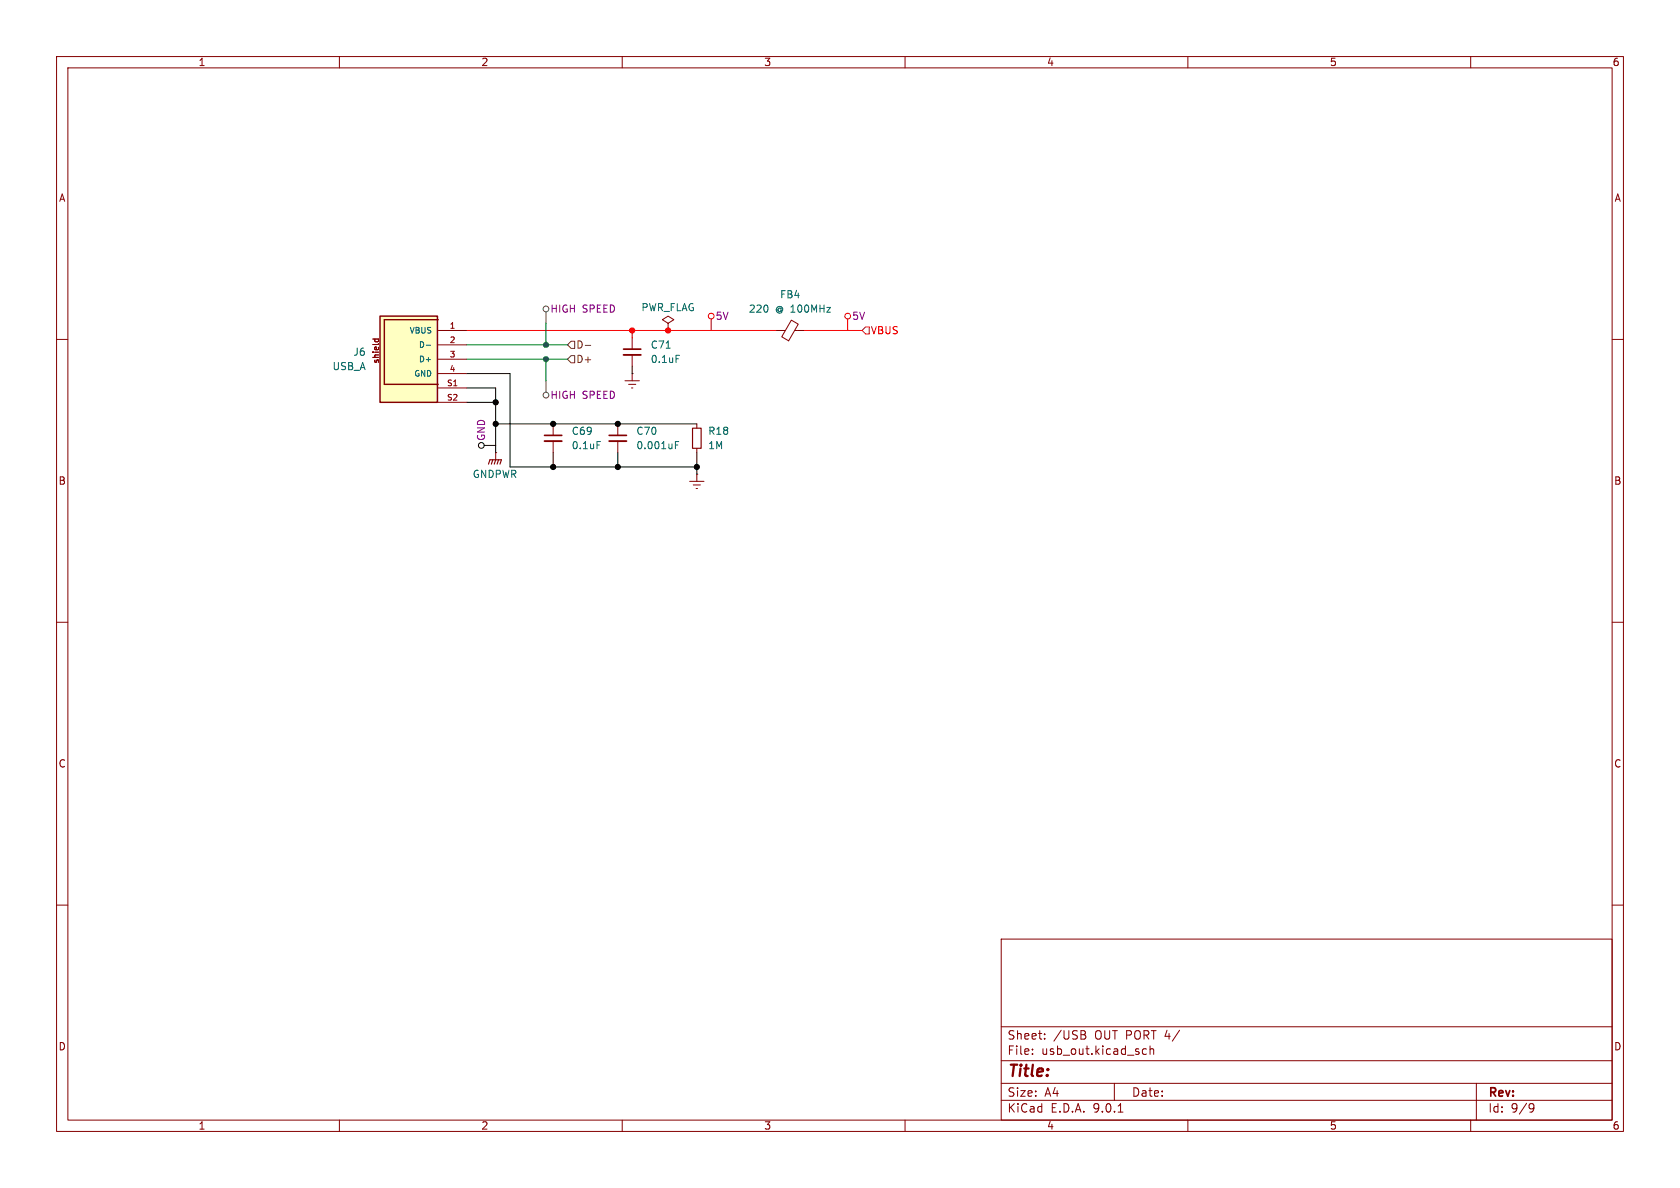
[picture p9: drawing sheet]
<svg xmlns="http://www.w3.org/2000/svg" width="297mm" height="210mm" viewBox="0 0 297 210" stroke-linecap="round" stroke-linejoin="round" font-family="sans-serif">
<g fill="none" stroke="#840000" stroke-width=".18">
<path d="M10 10h277v190h-277zM12 12h273v186h-273zM60 10v2M110 10v2M160 10v2M210 10v2M260 10v2M10 60h2M285 60h2M10 110h2M285 110h2M10 160h2"/>
<path d="M177 166h108v32h-108zM285 160h2M60 198v2M110 198v2M160 198v2M177 194.5h108M177 191.5h108M177 187.5h108M177 181.5h108M182.5 186.3v.1M182.5 185.5v.1M184.7 183.6v.1"/>
<path d="M184.7 182.8v.1M191.6 182.9a.4 .4 0 0 1 .4 .4 .4 .4 0 0 1-.3 .4M191.7 182.3l.2 .2-.2 .3M197 191.5v3M197.7 196.6h.8M202 186.1l.2 .3 .5-.1M202.7 185.5l-.5-.1-.2 .3M203.3 185.5l.2-.1 .4 .1 .1 .9M203.3 184.9v1.5M210 198v2M260 198v2M261 191.5v6.5"/>
<path d="M270.6 195.1l.5 .1a.99 .99 0 0 1-.4 1.4h-.2M271.2 195.7l-.3 .3h-.3"/>
</g>
<path d="M67.2 55.9h10.1v15.2h-10.1z" fill="#ffffc2"/>
<path d="M67.2 55.9h10.1v15.2h-10.1zM77.5 56.5h-9.6v11.4h9.6" fill="none" stroke="#840000" stroke-width=".25"/>
<g fill="none" stroke="#840000" stroke-width=".18">
<path d="M65.9 59.9h1M66.3 59.9v.4M66.9 59.9v.4M77.5 58.4h5M111.8 59.7v2M118.1 57.2l1-.7-1-.6-1 .6 1 .7v1.2M118.1 58.4h.1M137.2 58.4h1.6M139.9 56.6l1.2 .7-1.7 2.9-1.2-.7zM140.5 58.4h1.7M77.5 61h5M77.5 63.5h5"/>
<path d="M77.5 66h5M77.5 68.6h5M77.5 71.1h5M97.8 74.9v2.1M97.8 78v2M109.2 74.9v2.1M109.2 78v2M110.5 67.3h2.5M111.1 67.9h1.3M111.6 68.6h.3M111.8 66h.1M111.8 62.7v2.1"/>
<path d="M111.8 66v1.3M123.2 74.9v.8M123.2 79.2v.8M87.6 80h.1M87.6 80v1.3M121.9 85.1h2.6M122.6 85.7h1.2M123.1 86.4h.2M123.2 83.8h.1M123.2 83.8v1.3"/>
</g>
<path d="M75.3 61h.8M105.6 78.1h.6M117.8 61.5h.7M119.4 78.1h.6M119.4 78.7h.4M119.5 62.8h.6" fill="none" stroke="#006464" stroke-width=".18"/>
<path d="M96.3 77h3M107.7 77h3M110.2 61.7h3.1" fill="none" stroke="#840000" stroke-width=".3"/>
<path d="M96.3 78h3M107.7 78h3M110.2 62.7h3.1" fill="none" stroke="#840000" stroke-width=".33"/>
<path d="M122.4 75.7h1.6v3.5h-1.6zM86.4 82l.2-.7h2l-.2 .7M87.1 81.3l-.2 .7M87.6 81.3l-.2 .7M88.1 81.3l-.2 .7" fill="none" stroke="#840000" stroke-width=".2"/>
<g fill="none" stroke="#484848" stroke-width=".18">
<path d="M96.5 55.1v2.1M96.5 67.3v2"/>
<circle cx="96.5" cy="54.6" r=".51"/>
<circle cx="96.5" cy="69.9" r=".51"/>
</g>
<g fill="none" stroke="#000" stroke-width=".18">
<path d="M82.5 66h7.7v16.6h33M82.5 68.6h5.1v11.4M82.5 71.1h5.1M85.6 78.7h2M87.6 74.9h35.6M111.8 64.8v1.2M97.8 80v2.6M109.2 80v2.6M123.2 80v3.8"/>
<circle cx="85.1" cy="78.7" r=".51"/>
</g>
<g fill="none" stroke="#f00" stroke-width=".18">
<path d="M82.5 58.4h54.7M111.8 58.4v1.3M125.7 56.4v2M142.2 58.4h10.2M149.9 56.4v2M153 57.8h.7v1.3h-.7l-.6-.7z"/>
<circle cx="125.7" cy="55.9" r=".51"/>
<circle cx="149.9" cy="55.9" r=".51"/>
</g>
<path d="M101 62.9h.6v1.2h-.6l-.7-.6zM101 60.3h.6v1.3h-.6l-.7-.6zM103.5 61.1h.9" fill="none" stroke="#725600" stroke-width=".18"/>
<path d="M96.5 57.2v3.8M82.5 61h17.8M82.5 63.5h17.8M96.5 63.5v3.8" fill="none" stroke="#009600" stroke-width=".18"/>
<g fill="#000" stroke="#000" stroke-width=".18">
<circle cx="87.6" cy="74.9" r=".46"/>
<circle cx="87.6" cy="71.1" r=".46"/>
<circle cx="97.8" cy="74.9" r=".46"/>
<circle cx="109.2" cy="74.9" r=".46"/>
<circle cx="97.8" cy="82.6" r=".46"/>
<circle cx="109.2" cy="82.6" r=".46"/>
<circle cx="123.2" cy="82.6" r=".46"/>
</g>
<g fill="#009600" stroke="#009600" stroke-width=".18">
<circle cx="96.5" cy="61" r=".46"/>
<circle cx="96.5" cy="63.5" r=".46"/>
</g>
<g fill="#f00" stroke="#f00" stroke-width=".18">
<circle cx="111.8" cy="58.4" r=".46"/>
<circle cx="118.1" cy="58.4" r=".46"/>
</g>
<text font-size="2.8" fill="#840000" x="178" y="190.9">Title:</text>
<g font-size="2.1" fill="#840000">
<text x="178" y="184">Sheet:</text>
<text x="186.2" y="184">/USB</text>
<text x="193.6" y="184">OUT PORT 4/</text>
<text x="178" y="186.7">File:</text>
<text x="184.1" y="186.7">usb_out.kicad_sch</text>
<text x="178" y="196.9">KiCad</text>
<text x="178" y="194.1">Size:</text>
<text x="184.7" y="194.1">A4</text>
<text x="185.7" y="196.9">E.D.A.</text>
<text x="193.3" y="196.9">9.0.1</text>
<text x="200" y="194.1">Date:</text>
<text x="263" y="194.3">Rev:</text>
<text x="263" y="196.9">Id:</text>
<text x="267.1" y="196.9">9/9</text>
</g>
<g font-size="1.8" fill="#840000">
<text x="35" y="11.9">1</text>
<text x="85" y="11.9">2</text>
<text x="135" y="11.9">3</text>
<text x="185" y="11.9">4</text>
<text x="235" y="11.9">5</text>
<text x="285" y="11.9">6</text>
<text x="10.3" y="35.9">A</text>
<text x="285.3" y="35.9">A</text>
<text x="10.3" y="85.9">B</text>
<text x="285.3" y="85.9">B</text>
<text x="10.3" y="135.9">C</text>
<text x="285.3" y="135.9">C</text>
<text x="10.3" y="185.9">D</text>
<text x="285.3" y="185.9">D</text>
<text x="35" y="199.9">1</text>
<text x="85" y="199.9">2</text>
<text x="135" y="199.9">3</text>
<text x="185" y="199.9">4</text>
<text x="235" y="199.9">5</text>
<text x="285" y="199.9">6</text>
</g>
<g font-size="1.8" fill="#006464">
<text x="137.8" y="52.9">FB4</text>
<text x="113.3" y="55.2">PWR_FLAG</text>
<text x="132.3" y="55.5">220</text>
<text x="137.1" y="55.5">@ 100MHz</text>
<text x="58.7" y="65.6">USB_A</text>
<text x="62.4" y="63.1">J6</text>
<text x="114.9" y="61.8">C71</text>
<text x="114.9" y="64.4">0.1uF</text>
<text x="101" y="77.1">C69</text>
<text x="112.4" y="77.1">C70</text>
<text x="125.1" y="77.1">R18</text>
<text x="101" y="79.6">0.1uF</text>
<text x="112.4" y="79.6">0.001uF</text>
<text x="125.1" y="79.6">1M</text>
<text x="83.5" y="84.7">GNDPWR</text>
</g>
<g font-size="1.8" fill="#840084">
<text x="97.2" y="55.5">HIGH</text>
<text x="102.9" y="55.5">SPEED</text>
<text x="126.4" y="56.7">5V</text>
<text x="150.6" y="56.7">5V</text>
<text x="97.2" y="70.7">HIGH</text>
<text x="102.9" y="70.7">SPEED</text>
<text x="86" y="78" transform="rotate(-90 86 78)">GND</text>
</g>
<text font-size="1.8" fill="#f00" x="153.9" y="59.3">VBUS</text>
<g font-size="1.8" fill="#725600">
<text x="101.8" y="64.4">D+</text>
<text x="101.8" y="61.8">D-</text>
</g>
<g font-size="1.4" fill="#006464">
<text x="72.3" y="59.2">VBUS</text>
<text x="73.9" y="61.7">D-</text>
<text x="73.9" y="64.2">D+</text>
<text x="73.1" y="66.8">GND</text>
</g>
<g font-size="1.4" fill="#a90000">
<text x="79.4" y="58.2">1</text>
<text x="79.4" y="60.7">2</text>
<text x="79.4" y="63.2">3</text>
<text x="79.4" y="65.8">4</text>
<text x="78.9" y="68.3">S1</text>
<text x="78.9" y="70.9">S2</text>
</g>
<text font-size="1.4" fill="#840000" x="67.2" y="64.4" transform="rotate(-90 67.2 64.4)">shield</text>
</svg>
